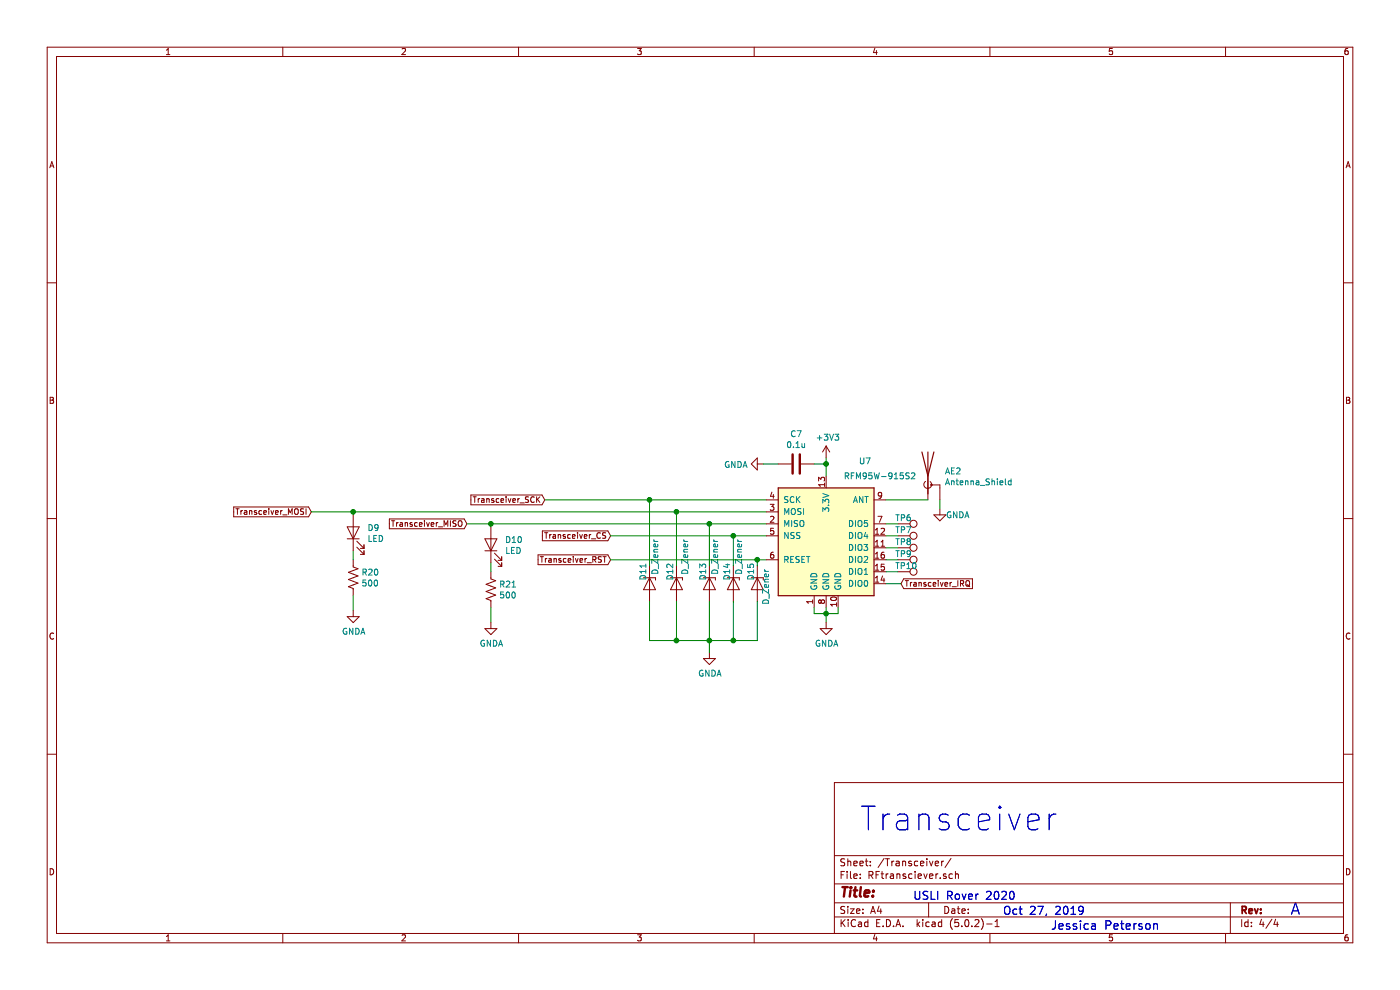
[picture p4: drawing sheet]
EESchema Schematic File Version 4
LIBS:AvionicsRev1-cache
EELAYER 26 0
EELAYER END
$Descr A4 11693 8268
encoding utf-8
Sheet 4 4
Title ""
Date ""
Rev ""
Comp ""
Comment1 ""
Comment2 ""
Comment3 ""
Comment4 ""
$EndDescr
Text Notes 7625 7525 0    67   ~ 0
USLI Rover 2020
Text Notes 10775 7650 0    98   ~ 0
A
Text Notes 8375 7650 0    67   ~ 0
Oct 27, 2019
Text Notes 8775 7775 0    71   ~ 0
Jessica Peterson
Text Notes 7175 6950 0    197  ~ 0
Transceiver
Text Notes 7625 7525 0    67   ~ 0
USLI Rover 2020
Text Notes 10775 7650 0    98   ~ 0
A
Text Notes 8375 7650 0    67   ~ 0
Oct 27, 2019
Text Notes 8775 7775 0    71   ~ 0
Jessica Peterson
Text Notes 7175 6950 0    197  ~ 0
Transceiver
$Comp
L RF_AM_FM:RFM95W-915S2 U7
U 1 1
P 6900 4475
F 0 "U7" H 7225 5100 50  0000 C CNN
F 1 "RFM95W-915S2" H 7350 4975 50  0000 C CNN
F 2 "RF_Modules:Hopref_RFM9XW_SMD" H 3600 6125 50  0001 C CNN
F 3 "http://www.hoperf.com/upload/rf/RFM95_96_97_98W.pdf" H 3600 6125 50  0001 C CNN
	1    6900 4475
	1    0    0    -1  
$EndComp
$Comp
L Device:D_Zener D13
U 1 1
P 5925 4875
F 0 "D13" H 5750 4825 50  0000 L CNN
F 1 "D_Zener" H 5550 4925 50  0000 L CNN
F 2 "Diodes_SMD:D_SOD-323" H 5925 4875 50  0001 C CNN
F 3 "~" H 5925 4875 50  0001 C CNN
	1    5925 4875
	0    1    1    0   
$EndComp
$Comp
L Device:D_Zener D12
U 1 1
P 5650 4875
F 0 "D12" H 5475 4825 50  0000 L CNN
F 1 "D_Zener" H 5275 4950 50  0000 L CNN
F 2 "Diodes_SMD:D_SOD-323" H 5650 4875 50  0001 C CNN
F 3 "~" H 5650 4875 50  0001 C CNN
	1    5650 4875
	0    1    1    0   
$EndComp
$Comp
L Device:D_Zener D11
U 1 1
P 5425 4875
F 0 "D11" H 5250 4825 50  0000 L CNN
F 1 "D_Zener" H 5050 4925 50  0000 L CNN
F 2 "Diodes_SMD:D_SOD-323" H 5425 4875 50  0001 C CNN
F 3 "~" H 5425 4875 50  0001 C CNN
	1    5425 4875
	0    1    1    0   
$EndComp
Wire Wire Line
	5925 4725 5925 4375
Wire Wire Line
	5925 4375 6400 4375
Wire Wire Line
	5650 4725 5650 4275
Wire Wire Line
	5650 4275 6400 4275
$Comp
L Device:D_Zener D14
U 1 1
P 6125 4875
F 0 "D14" H 5950 4825 50  0000 L CNN
F 1 "D_Zener" H 5750 4925 50  0000 L CNN
F 2 "Diodes_SMD:D_SOD-323" H 6125 4875 50  0001 C CNN
F 3 "~" H 6125 4875 50  0001 C CNN
	1    6125 4875
	0    1    1    0   
$EndComp
$Comp
L Device:D_Zener D15
U 1 1
P 6325 4875
F 0 "D15" H 6150 4825 50  0000 L CNN
F 1 "D_Zener" H 6200 4950 50  0000 L CNN
F 2 "Diodes_SMD:D_SOD-323" H 6325 4875 50  0001 C CNN
F 3 "~" H 6325 4875 50  0001 C CNN
	1    6325 4875
	0    1    1    0   
$EndComp
Wire Wire Line
	6125 4725 6125 4475
Wire Wire Line
	6125 4475 6400 4475
Wire Wire Line
	6325 4725 6325 4675
Wire Wire Line
	6325 4675 6400 4675
Wire Wire Line
	6800 5075 6800 5125
Wire Wire Line
	6800 5125 6900 5125
Wire Wire Line
	7000 5125 7000 5075
Wire Wire Line
	6900 5075 6900 5125
Connection ~ 6900 5125
Wire Wire Line
	6900 5125 7000 5125
Wire Wire Line
	6900 5125 6900 5200
$Comp
L power:GNDA #PWR043
U 1 1
P 6900 5200
F 0 "#PWR043" H 6900 4950 50  0001 C CNN
F 1 "GNDA" H 6905 5027 50  0000 C CNN
F 2 "" H 6900 5200 50  0001 C CNN
F 3 "" H 6900 5200 50  0001 C CNN
	1    6900 5200
	1    0    0    -1  
$EndComp
$Comp
L power:GNDA #PWR040
U 1 1
P 5925 5450
F 0 "#PWR040" H 5925 5200 50  0001 C CNN
F 1 "GNDA" H 5930 5277 50  0000 C CNN
F 2 "" H 5925 5450 50  0001 C CNN
F 3 "" H 5925 5450 50  0001 C CNN
	1    5925 5450
	1    0    0    -1  
$EndComp
Wire Wire Line
	5425 5350 5650 5350
Connection ~ 5925 5350
Wire Wire Line
	5925 5350 6125 5350
Connection ~ 6125 5350
Wire Wire Line
	6125 5350 6325 5350
Connection ~ 5650 5350
Wire Wire Line
	5650 5350 5925 5350
Text GLabel 4550 4175 0    47   Input ~ 0
Transceiver_SCK
Text GLabel 3900 4375 0    47   Input ~ 0
Transceiver_MISO
Text GLabel 2600 4275 0    47   Input ~ 0
Transceiver_MOSI
Connection ~ 5650 4275
Wire Wire Line
	5925 4375 4100 4375
Connection ~ 5925 4375
Text GLabel 5100 4475 0    47   Input ~ 0
Transceiver_CS
Wire Wire Line
	5100 4475 6125 4475
Connection ~ 6125 4475
Text GLabel 5100 4675 0    47   Input ~ 0
Transceiver_RST
Wire Wire Line
	5100 4675 6325 4675
Connection ~ 6325 4675
$Comp
L power:+3V3 #PWR042
U 1 1
P 6900 3825
F 0 "#PWR042" H 6900 3675 50  0001 C CNN
F 1 "+3V3" H 6915 3998 50  0000 C CNN
F 2 "" H 6900 3825 50  0001 C CNN
F 3 "" H 6900 3825 50  0001 C CNN
	1    6900 3825
	1    0    0    -1  
$EndComp
Wire Wire Line
	6900 3825 6900 3875
$Comp
L Device:C C7
U 1 1
P 6650 3875
F 0 "C7" V 6398 3875 50  0000 C CNN
F 1 "0.1u" V 6489 3875 50  0000 C CNN
F 2 "Capacitors_SMD:C_0603_HandSoldering" H 6688 3725 50  0001 C CNN
F 3 "~" H 6650 3875 50  0001 C CNN
	1    6650 3875
	0    1    1    0   
$EndComp
Wire Wire Line
	6800 3875 6900 3875
Connection ~ 6900 3875
Wire Wire Line
	6900 3875 6900 3975
$Comp
L power:GNDA #PWR041
U 1 1
P 6375 3875
F 0 "#PWR041" H 6375 3625 50  0001 C CNN
F 1 "GNDA" V 6380 3748 50  0000 R CNN
F 2 "" H 6375 3875 50  0001 C CNN
F 3 "" H 6375 3875 50  0001 C CNN
	1    6375 3875
	0    1    1    0   
$EndComp
Wire Wire Line
	6375 3875 6500 3875
$Comp
L Device:Antenna_Shield AE2
U 1 1
P 7750 3975
F 0 "AE2" H 7890 4016 50  0000 L CNN
F 1 "Antenna_Shield" H 7890 3925 50  0000 L CNN
F 2 "Connectors:SMA_THT_Jack_Straight" H 7750 4075 50  0001 C CNN
F 3 "~" H 7750 4075 50  0001 C CNN
	1    7750 3975
	1    0    0    -1  
$EndComp
$Comp
L power:GNDA #PWR044
U 1 1
P 7850 4250
F 0 "#PWR044" H 7850 4000 50  0001 C CNN
F 1 "GNDA" H 8000 4200 50  0000 C CNN
F 2 "" H 7850 4250 50  0001 C CNN
F 3 "" H 7850 4250 50  0001 C CNN
	1    7850 4250
	1    0    0    -1  
$EndComp
Wire Wire Line
	7850 4175 7850 4250
Wire Wire Line
	7400 4175 7750 4175
Text GLabel 7525 4875 2    47   Input ~ 0
Transceiver_IRQ
Wire Wire Line
	7400 4875 7525 4875
$Comp
L Connector:TestPoint TP6
U 1 1
P 7500 4375
F 0 "TP6" V 7450 4350 50  0000 L CNN
F 1 "TestPoint" V 7400 4250 50  0001 L CNN
F 2 "TestPoints:TestPoint" H 7700 4375 50  0001 C CNN
F 3 "~" H 7700 4375 50  0001 C CNN
	1    7500 4375
	0    1    1    0   
$EndComp
$Comp
L Connector:TestPoint TP7
U 1 1
P 7500 4475
F 0 "TP7" V 7450 4450 50  0000 L CNN
F 1 "TestPoint" V 7400 4350 50  0001 L CNN
F 2 "TestPoints:TestPoint" H 7700 4475 50  0001 C CNN
F 3 "~" H 7700 4475 50  0001 C CNN
	1    7500 4475
	0    1    1    0   
$EndComp
$Comp
L Connector:TestPoint TP8
U 1 1
P 7500 4575
F 0 "TP8" V 7450 4550 50  0000 L CNN
F 1 "TestPoint" V 7400 4450 50  0001 L CNN
F 2 "TestPoints:TestPoint" H 7700 4575 50  0001 C CNN
F 3 "~" H 7700 4575 50  0001 C CNN
	1    7500 4575
	0    1    1    0   
$EndComp
$Comp
L Connector:TestPoint TP9
U 1 1
P 7500 4675
F 0 "TP9" V 7450 4650 50  0000 L CNN
F 1 "TestPoint" V 7400 4550 50  0001 L CNN
F 2 "TestPoints:TestPoint" H 7700 4675 50  0001 C CNN
F 3 "~" H 7700 4675 50  0001 C CNN
	1    7500 4675
	0    1    1    0   
$EndComp
$Comp
L Connector:TestPoint TP10
U 1 1
P 7500 4775
F 0 "TP10" V 7450 4750 50  0000 L CNN
F 1 "TestPoint" V 7400 4650 50  0001 L CNN
F 2 "TestPoints:TestPoint" H 7700 4775 50  0001 C CNN
F 3 "~" H 7700 4775 50  0001 C CNN
	1    7500 4775
	0    1    1    0   
$EndComp
Wire Wire Line
	7400 4775 7500 4775
Wire Wire Line
	7400 4675 7500 4675
Wire Wire Line
	7400 4575 7500 4575
Wire Wire Line
	7400 4475 7500 4475
Wire Wire Line
	7400 4375 7500 4375
Wire Wire Line
	5425 5025 5425 5350
Wire Wire Line
	5650 5025 5650 5350
Wire Wire Line
	5925 5025 5925 5350
Wire Wire Line
	6125 5025 6125 5350
Wire Wire Line
	6325 5025 6325 5350
Wire Wire Line
	5425 4725 5425 4175
Wire Wire Line
	4550 4175 5425 4175
Wire Wire Line
	5425 4175 6400 4175
Connection ~ 5425 4175
$Comp
L Device:LED D?
U 1 1
P 2950 4450
AR Path="/5DABD1C7/5DD8B704" Ref="D?"  Part="1" 
AR Path="/5DABD234/5DD8B704" Ref="D9"  Part="1" 
F 0 "D9" V 2988 4333 50  0000 R CNN
F 1 "LED" V 2897 4333 50  0000 R CNN
F 2 "LEDs:LED_0805" H 2950 4450 50  0001 C CNN
F 3 "~" H 2950 4450 50  0001 C CNN
	1    2950 4450
	0    -1   -1   0   
$EndComp
$Comp
L Device:R_US R?
U 1 1
P 2950 4825
AR Path="/5DABD1C7/5DD8B70D" Ref="R?"  Part="1" 
AR Path="/5DABD234/5DD8B70D" Ref="R20"  Part="1" 
F 0 "R20" H 3018 4871 50  0000 L CNN
F 1 "500" H 3018 4780 50  0000 L CNN
F 2 "Resistors_SMD:R_0805" V 2990 4815 50  0001 C CNN
F 3 "~" H 2950 4825 50  0001 C CNN
	1    2950 4825
	1    0    0    -1  
$EndComp
Wire Wire Line
	2950 4675 2950 4600
Wire Wire Line
	2950 5100 2950 4975
Wire Wire Line
	2600 4275 2950 4275
Wire Wire Line
	2950 4300 2950 4275
Connection ~ 2950 4275
Wire Wire Line
	2950 4275 5650 4275
$Comp
L power:GNDA #PWR038
U 1 1
P 2950 5100
F 0 "#PWR038" H 2950 4850 50  0001 C CNN
F 1 "GNDA" H 2955 4927 50  0000 C CNN
F 2 "" H 2950 5100 50  0001 C CNN
F 3 "" H 2950 5100 50  0001 C CNN
	1    2950 5100
	1    0    0    -1  
$EndComp
$Comp
L Device:LED D?
U 1 1
P 4100 4550
AR Path="/5DABD1C7/5DD8F5A8" Ref="D?"  Part="1" 
AR Path="/5DABD234/5DD8F5A8" Ref="D10"  Part="1" 
F 0 "D10" V 4138 4433 50  0000 R CNN
F 1 "LED" V 4047 4433 50  0000 R CNN
F 2 "LEDs:LED_0805" H 4100 4550 50  0001 C CNN
F 3 "~" H 4100 4550 50  0001 C CNN
	1    4100 4550
	0    -1   -1   0   
$EndComp
$Comp
L Device:R_US R?
U 1 1
P 4100 4925
AR Path="/5DABD1C7/5DD8F5AF" Ref="R?"  Part="1" 
AR Path="/5DABD234/5DD8F5AF" Ref="R21"  Part="1" 
F 0 "R21" H 4168 4971 50  0000 L CNN
F 1 "500" H 4168 4880 50  0000 L CNN
F 2 "Resistors_SMD:R_0805" V 4140 4915 50  0001 C CNN
F 3 "~" H 4100 4925 50  0001 C CNN
	1    4100 4925
	1    0    0    -1  
$EndComp
Wire Wire Line
	4100 4775 4100 4700
Wire Wire Line
	4100 5200 4100 5075
$Comp
L power:GNDA #PWR039
U 1 1
P 4100 5200
F 0 "#PWR039" H 4100 4950 50  0001 C CNN
F 1 "GNDA" H 4105 5027 50  0000 C CNN
F 2 "" H 4100 5200 50  0001 C CNN
F 3 "" H 4100 5200 50  0001 C CNN
	1    4100 5200
	1    0    0    -1  
$EndComp
Wire Wire Line
	4100 4400 4100 4375
Connection ~ 4100 4375
Wire Wire Line
	4100 4375 3900 4375
Wire Wire Line
	5925 5450 5925 5350
$EndSCHEMATC
